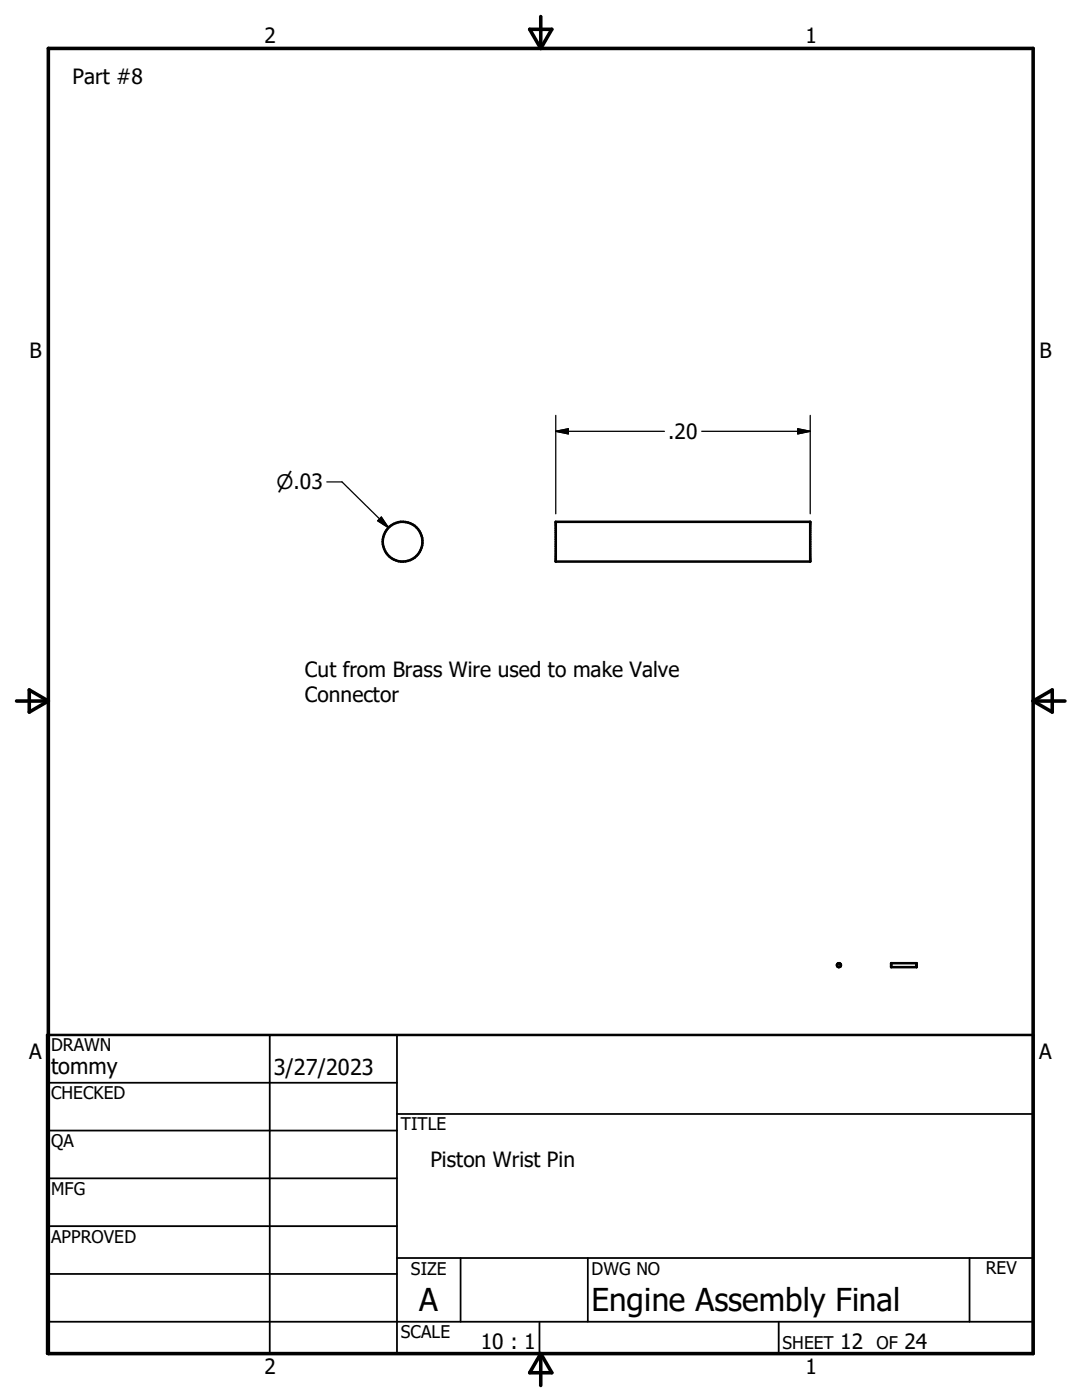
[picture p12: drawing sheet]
<svg xmlns="http://www.w3.org/2000/svg" width="216mm" height="279mm" viewBox="0 0 216 279" stroke-linecap="round" stroke-linejoin="round" font-family="sans-serif">
<g fill="none" stroke="#000" stroke-width=".51">
<path d="M110.9 104.1h50.8v8h-50.8zM177.8 192.2h5.1v.8h-5.1zM9.4 206.5h196.8v63.6h-196.8z"/>
<circle cx="80.3" cy="108.1" r="4"/>
<circle cx="167.4" cy="192.6" r=".39"/>
</g>
<path d="M9.6 9.7h196.6v260.4h-196.6zM105.7 5.8h4.4l-2.2 3.9zM107.9 3.3v6.4M3.3 139.9h6.3M5.8 137.7l3.8 2.2-3.8 2.2zM206.2 139.9h6.3M206.2 139.9l3.8-2.2v4.4zM107.9 270.1v6.4M107.9 270.1l2.2 3.9h-4.4z" fill="none" stroke="#000" stroke-width=".71"/>
<g fill="none" stroke="#000" stroke-width=".36">
<path d="M9.4 216.1h69.8M53.8 206.5v63.6M79.2 206.5v63.6M9.4 225.6h69.8M9.4 235.2h69.8M79.2 222.3h127M9.4 244.7h69.8M9.4 254.2h69.8M79.2 251.1h127M91.9 251.1v12.7M117.3 251.1v12.7M193.5 251.1v12.7"/>
<path d="M9.4 263.8h196.8M107.6 263.8v6.3M155.4 263.8v6.3"/>
</g>
<path d="M65.2 96.2h3l9.3 9.1M110.9 86.1h21.7M110.9 86.1l2.5-.5v1zM110.9 82.9v19.6M140 86.1h21.7M159.2 85.6l2.5 .5-2.5 .5zM161.7 82.9v19.6M76.1 103.2l1.4 2.1-2.1-1.4z" fill="none" stroke="#000" stroke-width=".25"/>
<path d="M110.9 86.1l2.5-.5v1zM159.2 85.6l2.5 .5-2.5 .5zM76.1 103.2l1.4 2.1-2.1-1.4z" fill="#000" stroke="#000" stroke-width=".25"/>
<g font-size="6.3">
<text x="83.7" y="261.6">A</text>
<text x="118" y="261.7">Engine Assembly Final</text>
</g>
<g font-size="4.4">
<text x="10.2" y="214.4">tommy</text>
<text x="54.6" y="214.6">3/27/2023</text>
</g>
<g font-size="4.2">
<text x="52.8" y="8.7">2</text>
<text x="160.7" y="8.7">1</text>
<text x="14.5" y="16.7">Part #8</text>
<text x="5.9" y="71.5">B</text>
<text x="207.4" y="71.5">B</text>
<text x="133.4" y="87.6">.20</text>
<text x="60.8" y="135.2">Cut from Brass Wire used to make Valve</text>
<text x="60.8" y="140.2">Connector</text>
<text x="5.8" y="211.4">A</text>
<text x="207.4" y="211.4">A</text>
<text x="85.9" y="232.9">Piston Wrist Pin</text>
<text x="95.9" y="269.3">10 : 1</text>
<text x="167.7" y="269.3">12</text>
<text x="180.5" y="269.3">24</text>
<text x="52.8" y="274.2">2</text>
<text x="160.7" y="274.2">1</text>
</g>
<text font-size="4" x="55.2" y="97.7">n.03</text>
<g font-size="3.5">
<text x="10.2" y="209.8">DRAWN</text>
<text x="10.2" y="219.4">CHECKED</text>
<text x="80" y="225.6">TITLE</text>
<text x="10.2" y="229">QA</text>
<text x="10.2" y="238.5">MFG</text>
<text x="10.2" y="248.1">APPROVED</text>
<text x="82" y="254.4">SIZE</text>
<text x="118" y="254.4">DWG NO</text>
<text x="196.7" y="254.3">REV</text>
<text x="80" y="267.1">SCALE</text>
<text x="156.1" y="269.3">SHEET</text>
<text x="174.9" y="269.3">OF</text>
</g>
</svg>
